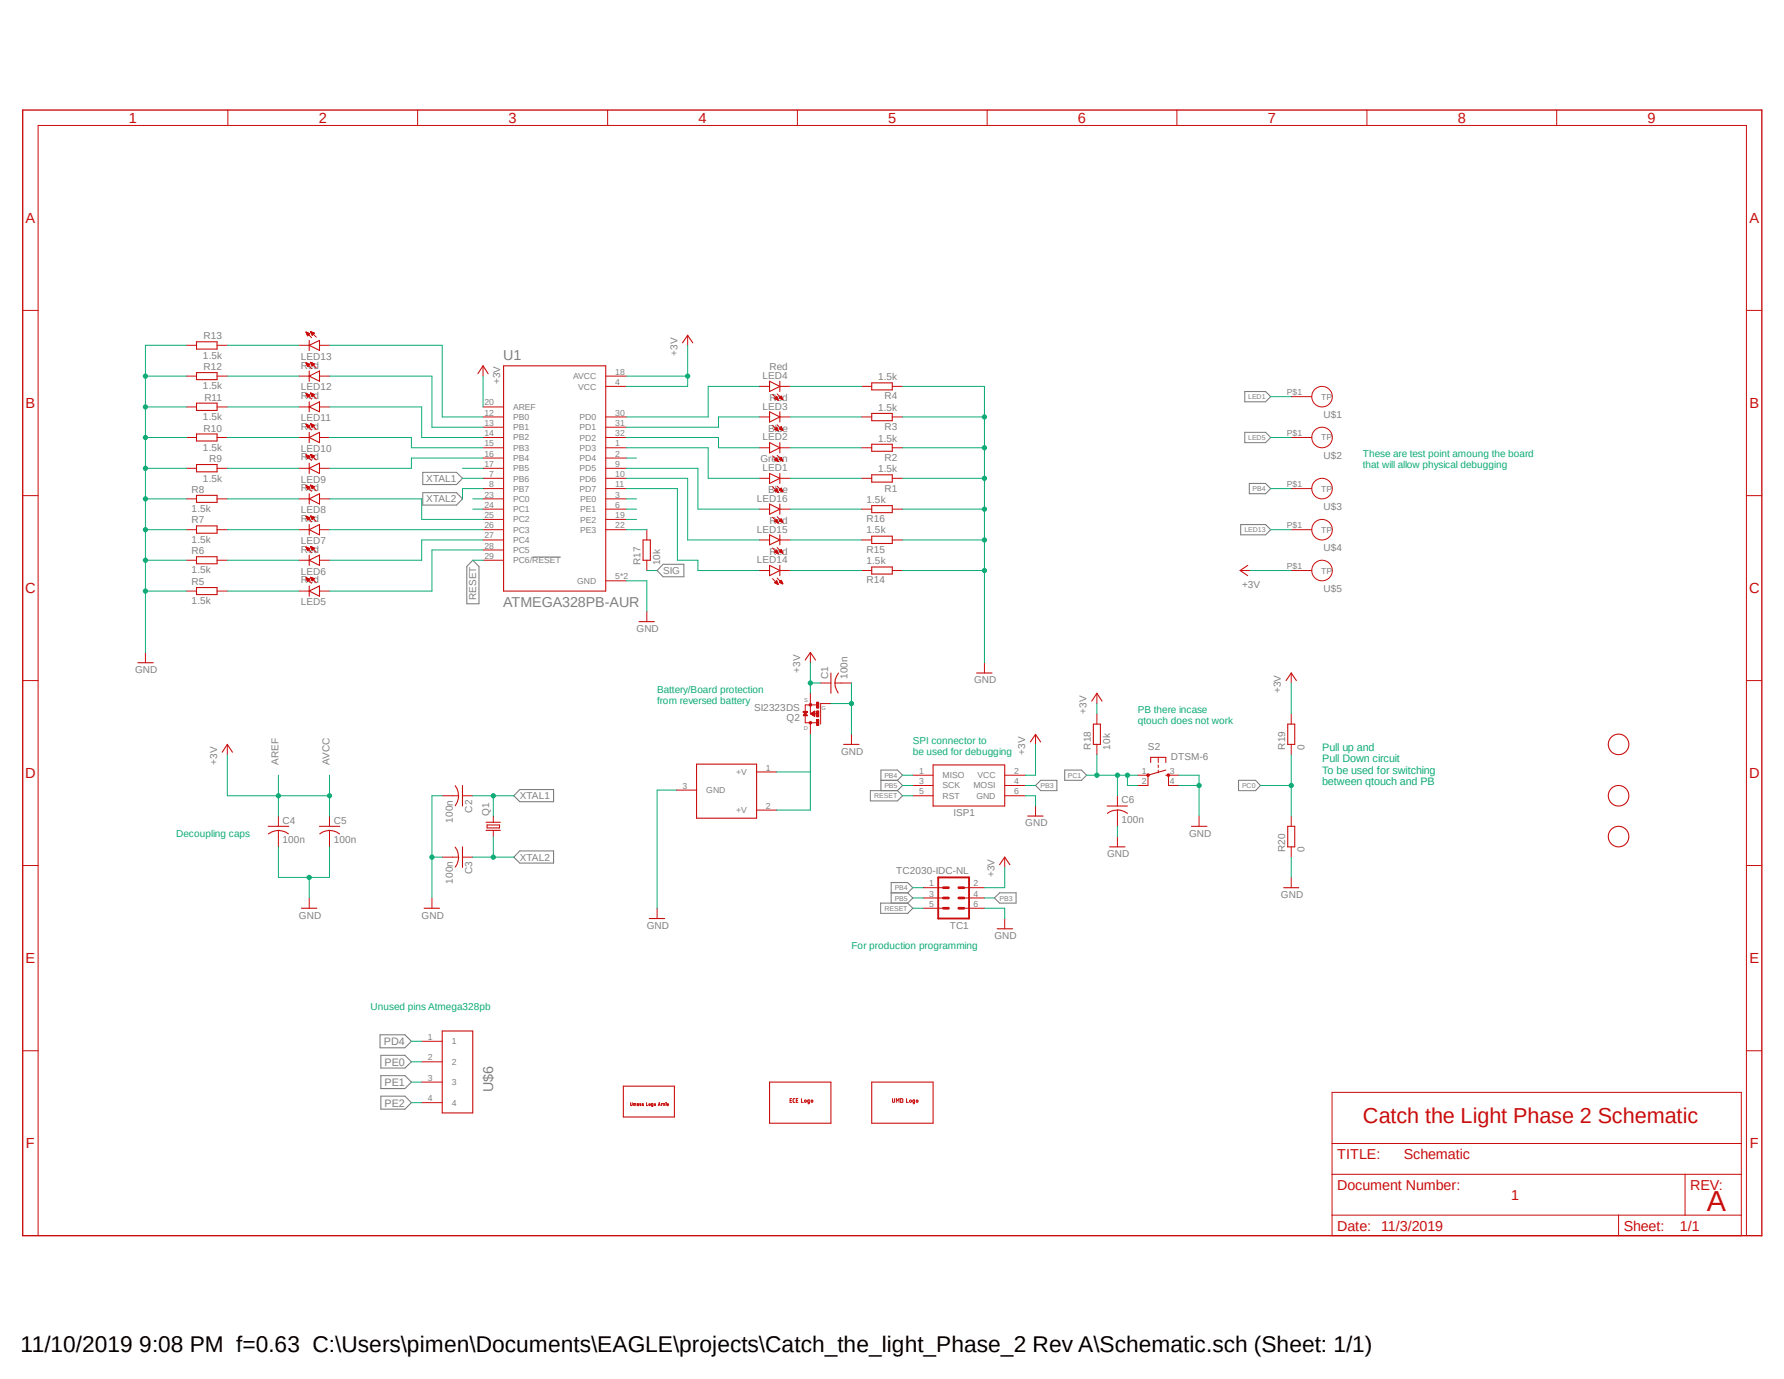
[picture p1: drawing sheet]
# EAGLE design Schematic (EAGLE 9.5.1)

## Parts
C1  100n  C-USC0805  [C0805]
C2  100n  C-USC0805  [C0805]
C3  100n  C-USC0805  [C0805]
C4  100n  C-USC0805  [C0805]
C5  100n  C-USC0805  [C0805]
C6  100n  C-USC0805  [C0805]
CR2032  BC-2003SMD  [BC-2003]
ISP1  AVRISP-6  [AVRISP]
LED1  Green  LEDCHIP-LED0805  [CHIP-LED0805]
LED2  Blue  LEDCHIP-LED0805  [CHIP-LED0805]
LED3  Red  LEDCHIP-LED0805  [CHIP-LED0805]
LED4  Red  LEDCHIP-LED0805  [CHIP-LED0805]
LED5  RED  LEDCHIP-LED0805  [CHIP-LED0805]
LED6  Red  LEDCHIP-LED0805  [CHIP-LED0805]
LED7  Red  LEDCHIP-LED0805  [CHIP-LED0805]
LED8  Red  LEDCHIP-LED0805  [CHIP-LED0805]
LED9  Red  LEDCHIP-LED0805  [CHIP-LED0805]
LED10  Red  LEDCHIP-LED0805  [CHIP-LED0805]
LED11  Red  LEDCHIP-LED0805  [CHIP-LED0805]
LED12  Red  LEDCHIP-LED0805  [CHIP-LED0805]
LED13  Red  LEDCHIP-LED0805  [CHIP-LED0805]
LED14  Red  LEDCHIP-LED0805  [CHIP-LED0805]
LED15  Red  LEDCHIP-LED0805  [CHIP-LED0805]
LED16  Blue  LEDCHIP-LED0805  [CHIP-LED0805]
Q1  CRYSTALHC49UP  [HC49UP]
Q2  SI2323DS  [SOT23]
R1  1.5k  R-EU_R0805  [R0805]
R2  1.5k  R-EU_R0805  [R0805]
R3  1.5k  R-EU_R0805  [R0805]
R4  1.5k  R-EU_R0805  [R0805]
R5  1.5k  R-EU_R0805  [R0805]
R6  1.5k  R-EU_R0805  [R0805]
R7  1.5k  R-EU_R0805  [R0805]
R8  1.5k  R-EU_R0805  [R0805]
R9  1.5k  R-EU_R0805  [R0805]
R10  1.5k  R-EU_R0805  [R0805]
R11  1.5k  R-EU_R0805  [R0805]
R12  1.5k  R-EU_R0805  [R0805]
R13  1.5k  R-EU_R0805  [R0805]
R14  1.5k  R-EU_R0805  [R0805]
R15  1.5k  R-EU_R0805  [R0805]
R16  1.5k  R-EU_R0805  [R0805]
R17  10k  R-EU_R0805  [R0805]
R18  10k  R-EU_R0805  [R0805]
R19  0  R-EU_R0805  [R0805]
R20  0  R-EU_R0805  [R0805]
S2  DTSM-6  [DTSM-6]
TC1  TC2030-IDC-NL  [TC2030-IDC-NL]
U1  ATMEGA328PB-AUR  [QFP80P900X900X120-32N]
U$1  TEST_POINT  [TEST_POINT]
U$2  TEST_POINT  [TEST_POINT]
U$3  TEST_POINT  [TEST_POINT]
U$4  TEST_POINT  [TEST_POINT]
U$5  TEST_POINT  [TEST_POINT]
U$6  PINHEADER  [HEADERPIN]
U$7  FIDUCIAL  [FIDUCIAL_1MM]
U$8  FIDUCIAL  [FIDUCIAL_1MM]
U$9  FIDUCIAL  [FIDUCIAL_1MM]
U$10  UMASSLGOARNIE  [UMASSLOGOARNIE]
U$11  ECE_LOGO  [ECE]
U$12  UMDLOGO  [UMDLOGO]

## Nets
+3V3: C1.1 C4.1 C5.1 ISP1.2(VCC) Q2.2(S) R18.2 R19.2 TC1.2 U1.4(VCC) U1.18(AVCC) U1.20(AREF) U$5.P$1(TP) ; supply symbol labelled +3V
GND: C1.2 C2.2 C3.2 C4.2 C5.2 C6.2 CR2032.3(GND) ISP1.6(GND) Q2.1(G) R1.1 R2.1 R3.1 R4.1 R5.1 R6.1 R7.1 R8.1 R9.2 R10.2 R11.2 R12.2 R13.2 R14.2 R15.2 R16.2 R20.1 S2.3 S2.4 TC1.6 U1.5(GND) U1.21(GND)
LED1: LED1.A U1.1(PD3) U$1.P$1(TP)
LED5: LED5.A U1.28(PC5) U$2.P$1(TP)
LED12: LED12.A U1.13(PB1)
LED13: LED13.A U1.12(PB0) U$4.P$1(TP)
N$1: LED5.C R5.2
N$2: CR2032.1(+V) CR2032.2(+V) Q2.3(D)
N$4: LED11.A U1.14(PB2)
N$5: LED6.A U1.27(PC4)
N$7: LED8.A U1.25(PC2)
N$8: LED7.A U1.26(PC3)
N$9: LED4.A U1.30(PD0)
N$10: LED3.A U1.31(PD1)
N$11: LED2.A U1.32(PD2)
N$13: LED16.A U1.9(PD5)
N$14: LED15.A U1.10(PD6)
N$15: LED14.A U1.11(PD7)
N$32: LED9.C R9.1
N$33: R17.2 U1.22(PE3)
N$34: LED8.C R8.2
N$35: LED7.C R7.2
N$36: LED6.C R6.2
N$38: LED4.C R4.2
N$39: LED3.C R3.2
N$40: LED2.C R2.2
N$41: LED1.C R1.2
N$42: LED10.C R10.1
N$43: LED11.C R11.1
N$44: LED12.C R12.1
N$45: LED13.C R13.1
N$46: LED14.C R14.1
N$47: LED15.C R15.1
N$48: LED16.C R16.1
PB3: ISP1.4(MOSI) LED10.A TC1.4 U1.15(PB3)
PB4: ISP1.1(MISO) LED9.A TC1.1 U1.16(PB4) U$3.P$1(TP)
PB5: ISP1.3(SCK) TC1.3 U1.17(PB5)
PC0: R19.1 R20.2 U1.23(PC0)
PC1: C6.1 R18.1 S2.1 S2.2 U1.24(PC1)
PD4: U1.2(PD4) U$6.1
PE0: U1.3(PE0) U$6.2
PE1: U1.6(PE1) U$6.3
PE2: U1.19(PE2) U$6.4
RESET: ISP1.5(RST) TC1.5 U1.29(PC6/!RESET)
SIG: R17.1
XTAL1: C2.1 Q1.2 U1.7(PB6)
XTAL2: C3.1 Q1.1 U1.8(PB7)

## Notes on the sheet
- These are test point amoung the board 
  that will allow physical debugging
- Battery/Board protection 
  from reversed battery
- PB there incase 
  qtouch does not work
- SPI connector to 
  be used for debugging
- AREF | AVCC
- Pull up and 
  Pull Down circuit
  To be used for switching 
  between qtouch and PB
- Decoupling caps
- For production programming
- Unused pins Atmega328pb
- Catch the Light Phase 2 Schematic
- 1
- A
- 11/3/2019
